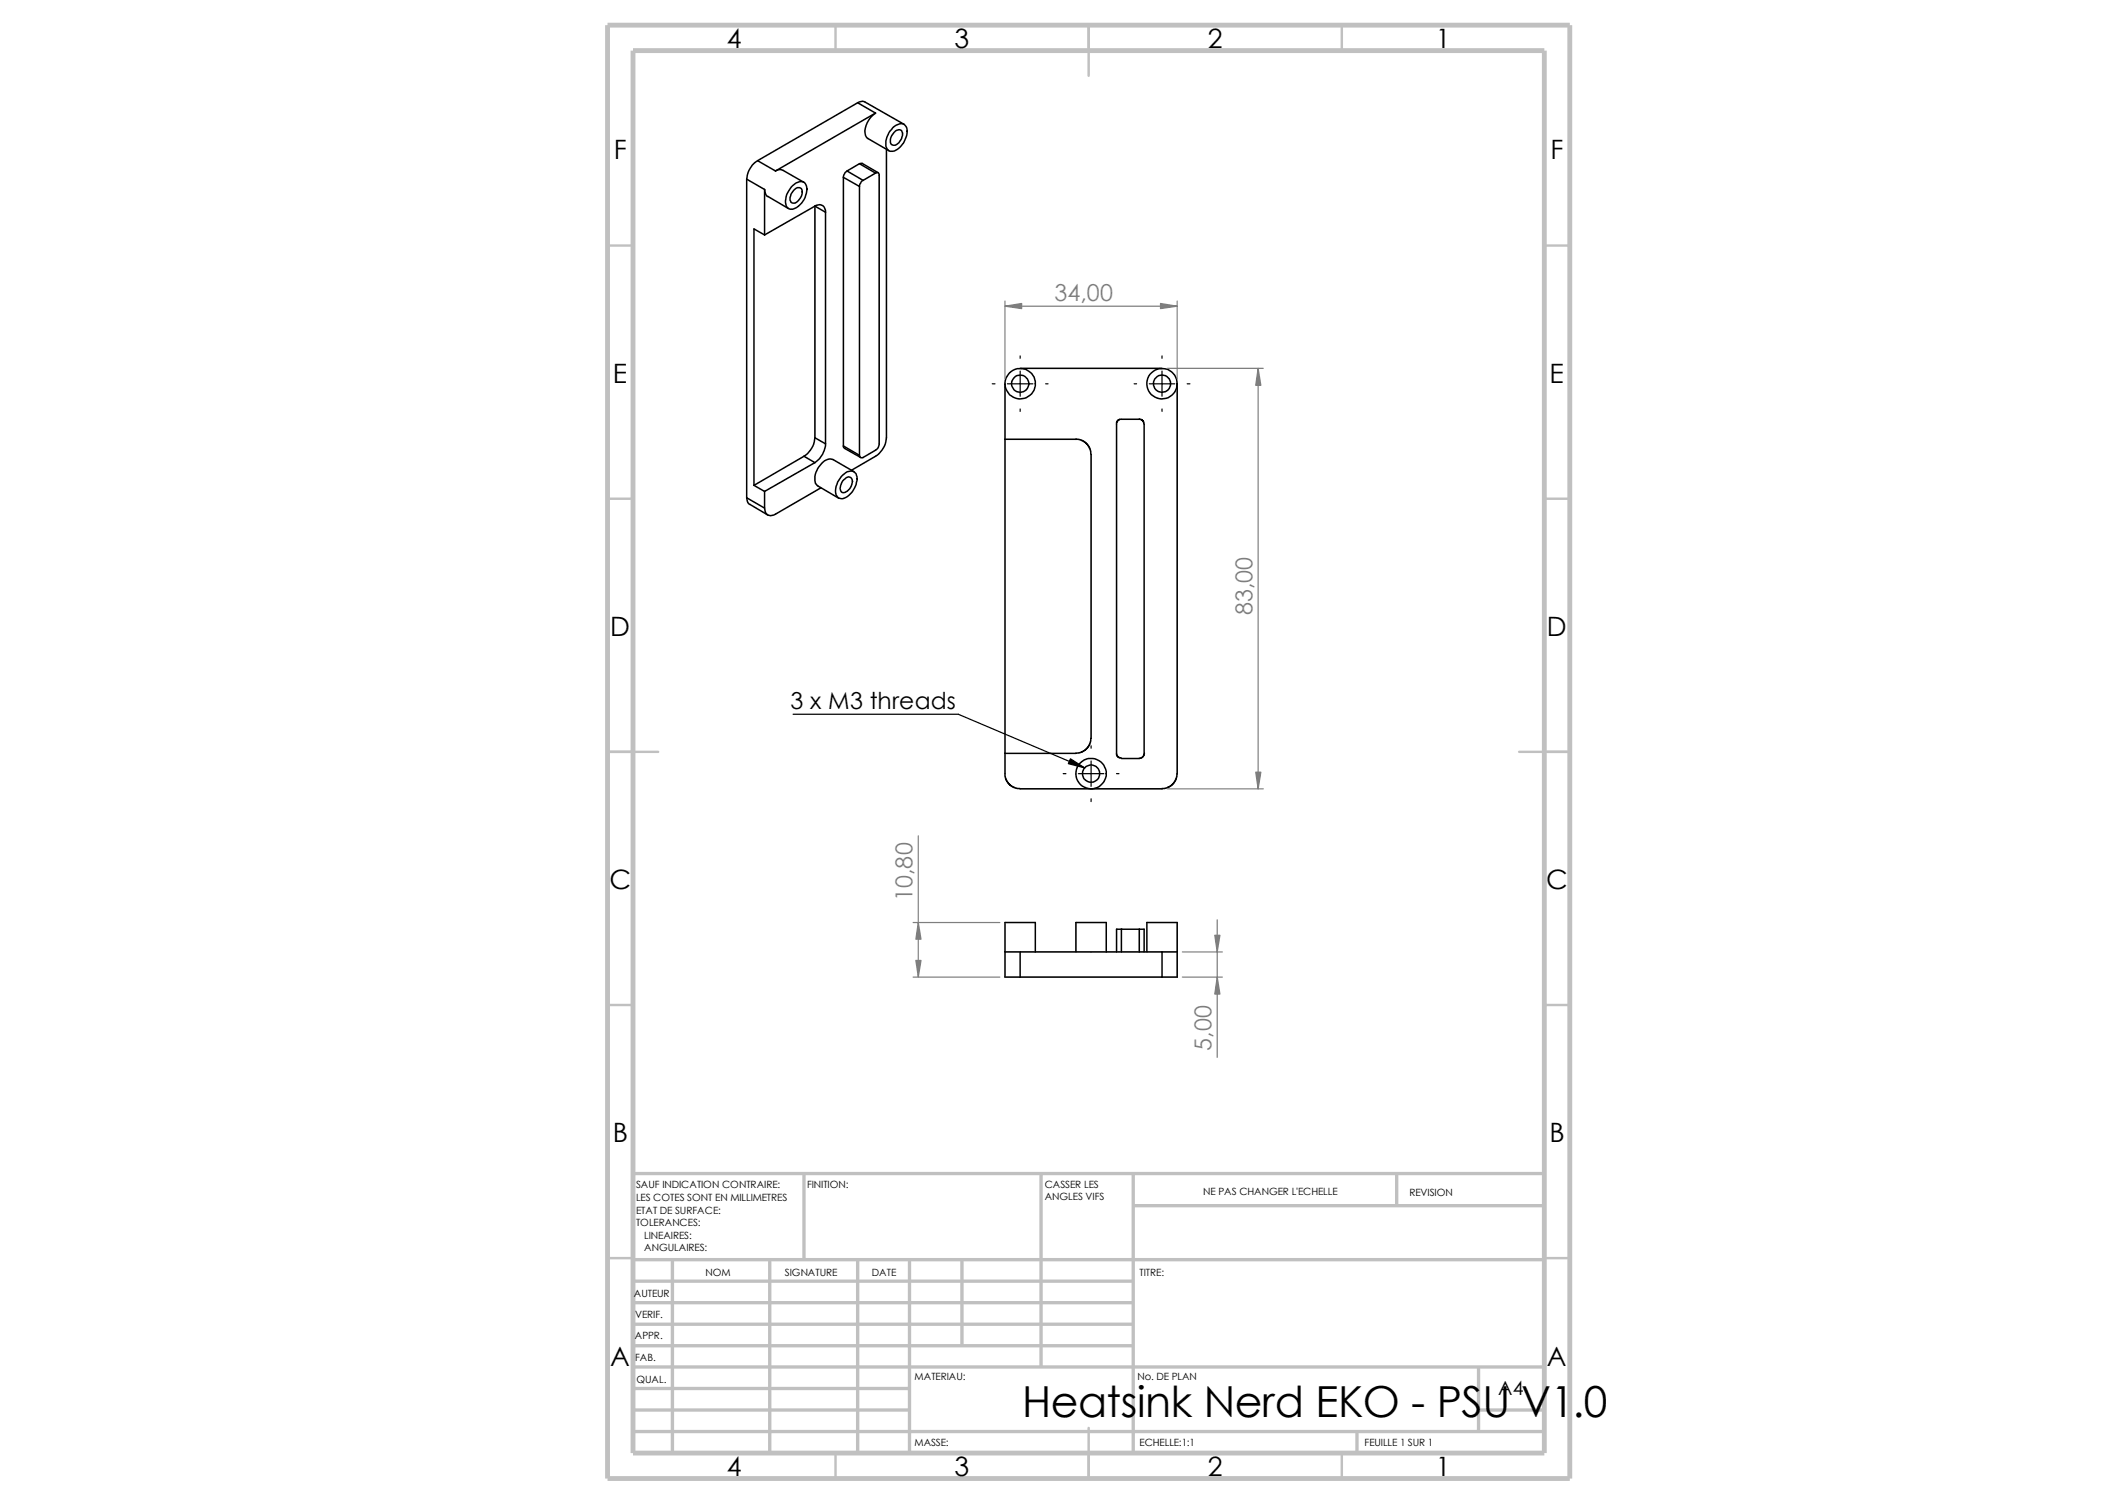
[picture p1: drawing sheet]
<svg xmlns="http://www.w3.org/2000/svg" width="297mm" height="210mm" viewBox="0 0 297 210" stroke-linecap="round" stroke-linejoin="round" font-family="sans-serif">
<g fill="none" stroke="#c0c0c0" stroke-width=".34">
<path d="M116.7 3.5v3.6M152 3.5v7.1M187.4 3.5v3.6M84.8 34.3h3.6M215.6 34.3h3.6M84.8 69.6h3.6M215.6 69.6h3.6M84.8 105h7.1M212.1 105h7.1M84.8 140.3h3.6M215.6 140.3h3.6M84.8 175.7h3.6"/>
<path d="M215.6 175.7h3.6M152 199.4v7.1M116.7 202.9v3.6M187.4 202.9v3.6"/>
</g>
<g fill="none" stroke="#c0c0c0" stroke-width=".47">
<path d="M88.4 175.9h127.2M88.4 178.9h69.8M93.9 175.9v27M107.5 175.9v27M112.3 163.9v12M119.8 175.9v27M127 175.9v27M134.3 175.9v12M145.4 163.9v27M158.2 168.4h57.4M158.2 163.9v39M195 163.9v4.5"/>
<path d="M215.6 163.9h-127.2v39M88.4 199.9h127.2M88.4 187.9h69.8M88.4 181.9h69.8M88.4 184.9h69.8M88.4 196.9h38.6M88.4 190.9h127.2M88.4 193.9h38.6M189.5 199.9v3M206.5 190.9v9M206.5 196.9h9.1"/>
</g>
<path d="M84.8 3.5h134.4v203h-134.4zM88.4 7.1h127.2v195.8h-127.2z" fill="none" stroke="#c0c0c0" stroke-width=".68" stroke-linecap="butt"/>
<g fill="none" stroke="#000" stroke-width=".21">
<path d="M119.8 14.4l.2-.2a.81 .81 0 0 1 .8 .1l5.4 3.1M119.8 14.4l2.5 1.4M119.8 14.4l-14 8M122.3 15.8l-14 8.1M122.3 15.8a2.96 2.96 0 0 0-1.4 3.3l.3 .2 2.9 1.7M124.7 17.8a1.4 1.4 0 0 1 1.6-.4 1.58 1.58 0 0 1 .1 2 2.35 2.35 0 0 1-2.1 1.7 1.22 1.22 0 0 1-.6-1.4l.4-1.2zM124.8 18.5a.63 .63 0 0 1 .6-.4 .63 .63 0 0 1 .6 .4 1.7 1.7 0 0 1-1.2 1.8h-.1a.81 .81 0 0 1-.2-1.3zM104.3 25l2.5 1.5M104.3 25v44.5M105.8 22.4l2.5 1.5M105.8 22.4a3.4 3.4 0 0 0-1.5 2.6M106.8 26.5v.4l.3 .5 3 1.7"/>
<path d="M106.8 26.5v6.3M106.8 32.8l-1.5-.8v35.8M108.3 23.9l.6-.2h.4l2.9 1.7M110.7 25.9a1.26 1.26 0 0 1 1.7-.3 2.65 2.65 0 0 1-.9 3.1 1.1 1.1 0 0 1-1.6 .2 2.74 2.74 0 0 1 .8-3zM110.8 26.6a.63 .63 0 0 1 .6-.4 .63 .63 0 0 1 .6 .4 1.7 1.7 0 0 1-1.2 1.8 .64 .64 0 0 1-.4-1.1zM113.8 28.8l-7 4M113.8 28.8v32.3M113.8 28.8l1.5 .8M113.8 28.8a.91 .91 0 0 1 1-.1 .91 .91 0 0 1 .5 .9M115.3 29.6v32.4M117.8 24.8v37.5M117.8 24.8l2.2 1.2"/>
<path d="M118.3 23.9a1.3 1.3 0 0 0-.5 .9M118.3 23.9l2.2 1.3M120 22.9l.4-.1 2.2 1.3M120 22.9l-1.7 1M120 26v37.6M120 22.9l2.3 1.3M120.5 25.2l-.2 .1-.2 .4-.1 .3M122.3 24.2l-1.8 1M122.3 24.2a.3 .3 0 0 1 .3-.1 .3 .3 0 0 1 .2 .4v37.5a1 1 0 0 1-.5 .9l-1.8 1a.34 .34 0 0 1-.5-.3M123.8 20.8v40.3a3.4 3.4 0 0 1-1.5 2.6l-3.4 2M140.3 53.6v54.8l.2 .4 .3 .5 .6 .6 .5 .2 .6 .1h19.8l.8-.2 .8-.7 .3-.5 .2-.8v-54.4M142.5 51.4h19.8"/>
<path d="M159.1 58.5l.5 .3 .2 .4v46M159.1 58.5h-2.8l-.4 .5v46.4l.3 .3 .4 .2M104.3 69.5v.3a.74 .74 0 0 0 .4 .6l2.5 1.5M104.3 69.5l2.5 1.5M105.3 67.8l1.5 .8M106.8 68.6v2.4M112.3 63.7l-7 4.1M112.3 63.7l1.5 .9M113.8 64.6l-7 4M113.8 61.1l1.5 .9M113.8 61.1a3.4 3.4 0 0 1-1.5 2.6M114.6 68.1l-6.3 3.7a.92 .92 0 0 1-1.1 .1 .92 .92 0 0 1-.4-.9"/>
<path d="M115.3 62a3.3 3.3 0 0 1-1.5 2.6M117.7 66.3a1.17 1.17 0 0 1 1.8-.1 3 3 0 0 1-1.8 3.4 1.04 1.04 0 0 1-1-1.4l.3-.9zM117.8 62.3l.1 .3 2.3 1.3M117.8 62.3l2.2 1.3M117.9 67l.1-.2a.56 .56 0 0 1 .8-.1 .56 .56 0 0 1 .2 .7 1.55 1.55 0 0 1-1.3 1.4 .84 .84 0 0 1-.2-1.2zM119.3 65.9l-3-1.7a1.74 1.74 0 0 0-2 1 2.28 2.28 0 0 0-.3 2.4l.1 .2 3 1.8M140.3 61.3h9.9M150.2 61.3l.8 .2 .9 .6 .3 .5 .2 .9-.1 40-.2 .6-.5 .5-.4 .3-.6 .3h-10.3M159.8 105.2l-.1 .2a.83 .83 0 0 1-.6 .5h-2.5M140.3 132.9h2.2M142.5 132.9v3.5M142.5 132.9h19.8"/>
<path d="M142.5 136.4h19.8M144.6 132.9v-4.1h-4.3v7.6h2.2M150.2 132.9v-4.1h4.3v4.1M156.6 129.8v3.1M156.6 129.8h2.5M156.6 129.8h-.7v3.1M159.1 129.8h.7v3.1M159.1 129.8v3.1M160.1 132.9v-4.1h4.3v7.6h-2.1M162.3 132.9v3.5M162.3 132.9h2.1"/>
<circle cx="142.5" cy="53.6" r="2.12"/>
<circle cx="142.5" cy="53.6" r="1.22"/>
<circle cx="162.2" cy="53.6" r="1.2"/>
<circle cx="162.3" cy="53.6" r="2.12"/>
<circle cx="152.3" cy="108" r="2.13"/>
<circle cx="152.4" cy="108" r="1.19"/>
</g>
<g fill="none" stroke="#000" stroke-width=".17">
<path d="M138.6 53.6h.3M140.7 53.6h3.5M142.5 49.7v.3M142.5 51.8v3.5M142.5 57.1v.3M146 53.6h.3M158.4 53.6h.3M160.5 53.6h3.5M162.3 49.7v.3M162.3 51.8v3.5M162.3 57.1v.3M165.8 53.6h.4"/>
<path d="M110.7 99.7h23.1l17.7 7.5M148.5 108h.3M150.6 108h3.5M152.4 104.1v.4M152.4 106.3v3.5M152.4 111.5v.4M155.9 108h.4"/>
</g>
<path d="M140.3 42v10.9M140.3 42.8h24.1M163 51.4h13.4M164.4 42v10.9M175.7 51.4v58.8M128.2 116.7v19.7M163 110.2h13.4M127.5 136.4h12.1M127.5 128.8h12.1M165.1 136.4h5.6M165.1 132.9h5.6M170 128.4v19.3" fill="none" stroke="#808080" stroke-width=".17"/>
<g fill="#808080" stroke="#808080" stroke-width=".17">
<path d="M175.7 51.4l.4 2.4h-.8z"/>
<path d="M175.3 107.8h.8l-.4 2.4z"/>
<path d="M162.1 42.4l2.3 .4-2.3 .3z"/>
<path d="M140.3 42.8l2.4-.4v.7z"/>
<path d="M170 136.4l.3 2.4h-.7z"/>
<path d="M169.6 130.6h.7l-.3 2.3z"/>
<path d="M127.9 134.1h.7l-.4 2.3z"/>
<path d="M128.2 128.8l.4 2.3h-.7z"/>
</g>
<path d="M149.5 106l2 1.2-2.3-.6z" fill="#000" stroke="#000" stroke-width=".17"/>
<text font-size="6" x="142.7" y="197.9">Heatsink Nerd EKO - PSU V1.0</text>
<g font-size="3.7">
<text x="101.5" y="6.7">4</text>
<text x="133.3" y="6.7">3</text>
<text x="168.7" y="6.7">2</text>
<text x="200.5" y="6.7">1</text>
<text x="85.7" y="22.1">F</text>
<text x="216.5" y="22.1">F</text>
<text x="85.6" y="53.4">E</text>
<text x="216.4" y="53.4">E</text>
<text x="85.2" y="88.8">D</text>
<text x="216" y="88.8">D</text>
<text x="85.1" y="124.1">C</text>
<text x="215.9" y="124.1">C</text>
<text x="85.6" y="159.5">B</text>
<text x="216.3" y="159.5">B</text>
<text x="85.2" y="190.8">A</text>
<text x="216" y="190.8">A</text>
<text x="101.5" y="206.2">4</text>
<text x="133.3" y="206.2">3</text>
<text x="168.7" y="206.2">2</text>
<text x="200.5" y="206.2">1</text>
</g>
<g font-size="3.3" fill="#808080">
<text x="147.2" y="42.1">34,00</text>
<text x="174.9" y="85.9" transform="rotate(-90 174.9 85.9)">83,00</text>
<text x="127.4" y="125.8" transform="rotate(-90 127.4 125.8)">10,80</text>
<text x="169.2" y="146.7" transform="rotate(-90 169.2 146.7)">5,00</text>
</g>
<text font-size="3.3" x="110.4" y="99.1">3 x M3 threads</text>
<text font-size="2.7" x="209.2" y="194.8">A4</text>
<g font-size="1.4">
<text x="88.8" y="165.9">SAUF INDICATION CONTRAIRE:</text>
<text x="88.8" y="167.7">LES COTES SONT EN MILLIMETRES</text>
<text x="112.7" y="165.9">FINITION:</text>
<text x="145.9" y="167.6">ANGLES VIFS</text>
<text x="145.9" y="165.9">CASSER LES</text>
<text x="168" y="166.9">NE PAS CHANGER L'ECHELLE</text>
<text x="196.8" y="167">REVISION</text>
<text x="88.8" y="169.5">ETAT DE SURFACE:</text>
<text x="88.8" y="171.2">TOLERANCES:</text>
<text x="90" y="173">LINEAIRES:</text>
<text x="90" y="174.8">ANGULAIRES:</text>
<text x="98.5" y="178.2">NOM</text>
<text x="109.6" y="178.2">SIGNATURE</text>
<text x="121.8" y="178.2">DATE</text>
<text x="159.1" y="178.2">TITRE:</text>
<text x="88.5" y="181.1">AUTEUR</text>
<text x="88.7" y="184.1">VERIF.</text>
<text x="88.6" y="187">APPR.</text>
<text x="88.7" y="190.1">FAB.</text>
<text x="88.9" y="193.2">QUAL.</text>
<text x="127.7" y="192.7">MATERIAU:</text>
<text x="158.8" y="192.7">No. DE PLAN</text>
<text x="127.7" y="201.9">MASSE:</text>
<text x="159.1" y="202">ECHELLE:1:1</text>
<text x="190.5" y="202">FEUILLE 1 SUR 1</text>
</g>
</svg>
